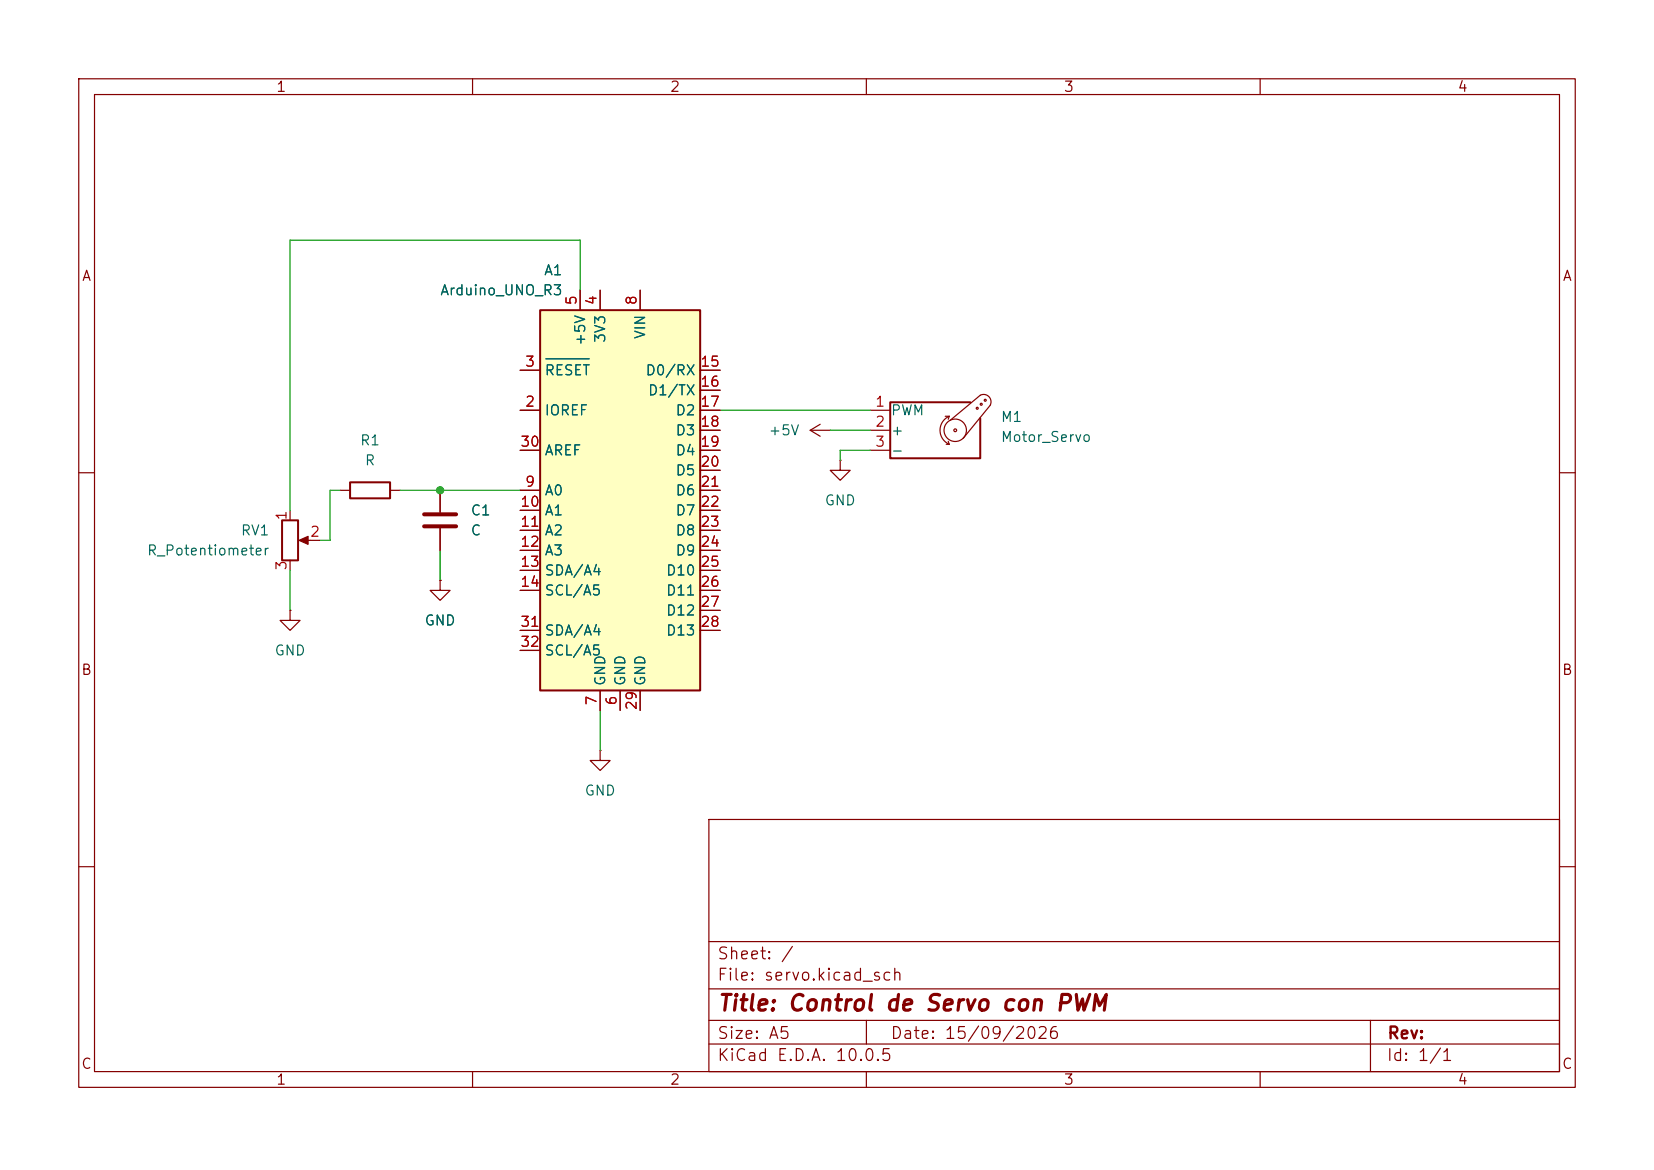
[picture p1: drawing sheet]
(kicad_sch
 (version 20260306)
 (generator "eeschema")
 (generator_version "10.0")
 (paper "A5")
 (title_block
  (title "Control de Servo con PWM")
  (date "15/09/2026"))
 (lib_symbols
  (symbol "Device:C"
   (pin_numbers (hide yes))
   (pin_names
    (offset 0.254)) (exclude_from_sim no) (in_bom yes) (on_board yes)
   (in_pos_files yes)
   (duplicate_pin_numbers_are_jumpers no)
   (property "Reference" "C" (at 0.635 2.54 0) (show_name no) (do_not_autoplace no) (effects (font (size 1.27 1.27)) (justify left)))
   (property "Value" "C" (at 0.635 -2.54 0) (show_name no) (do_not_autoplace no) (effects (font (size 1.27 1.27)) (justify left)))
   (property "Footprint" "" (at 0.9652 -3.81 0) (show_name no) (do_not_autoplace no) (hide yes) (effects (font (size 1.27 1.27))))
   (property "Datasheet" "" (at 0 0 0) (show_name no) (do_not_autoplace no) (hide yes) (effects (font (size 1.27 1.27))))
   (property "Description" "Unpolarized capacitor" (at 0 0 0) (show_name no) (do_not_autoplace no) (hide yes) (effects (font (size 1.27 1.27))))
   (symbol "C_0_1"
    (polyline (pts (xy -2.032 0.762) (xy 2.032 0.762)) (stroke (width 0.508) (type default)) (fill (type none)))
    (polyline (pts (xy -2.032 -0.762) (xy 2.032 -0.762)) (stroke (width 0.508) (type default)) (fill (type none))))
   (symbol "C_1_1"
    (pin passive line (at 0 3.81 270) (length 2.794) (name "" (effects (font (size 1.27 1.27)))) (number "1" (effects (font (size 1.27 1.27)))))
    (pin passive line (at 0 -3.81 90) (length 2.794) (name "" (effects (font (size 1.27 1.27)))) (number "2" (effects (font (size 1.27 1.27))))))
   (embedded_fonts no))
  (symbol "Device:R"
   (pin_numbers (hide yes))
   (pin_names
    (offset 0)) (exclude_from_sim no) (in_bom yes) (on_board yes)
   (in_pos_files yes)
   (duplicate_pin_numbers_are_jumpers no)
   (property "Reference" "R" (at 2.032 0 90) (show_name no) (do_not_autoplace no) (effects (font (size 1.27 1.27))))
   (property "Value" "R" (at 0 0 90) (show_name no) (do_not_autoplace no) (effects (font (size 1.27 1.27))))
   (property "Footprint" "" (at -1.778 0 90) (show_name no) (do_not_autoplace no) (hide yes) (effects (font (size 1.27 1.27))))
   (property "Datasheet" "" (at 0 0 0) (show_name no) (do_not_autoplace no) (hide yes) (effects (font (size 1.27 1.27))))
   (property "Description" "Resistor" (at 0 0 0) (show_name no) (do_not_autoplace no) (hide yes) (effects (font (size 1.27 1.27))))
   (symbol "R_0_1"
    (rectangle (start -1.016 -2.54) (end 1.016 2.54) (stroke (width 0.254) (type default)) (fill (type none))))
   (symbol "R_1_1"
    (pin passive line (at 0 3.81 270) (length 1.27) (name "" (effects (font (size 1.27 1.27)))) (number "1" (effects (font (size 1.27 1.27)))))
    (pin passive line (at 0 -3.81 90) (length 1.27) (name "" (effects (font (size 1.27 1.27)))) (number "2" (effects (font (size 1.27 1.27))))))
   (embedded_fonts no))
  (symbol "Device:R_Potentiometer"
   (pin_names
    (offset 1.016) (hide yes)) (exclude_from_sim no) (in_bom yes) (on_board yes)
   (in_pos_files yes)
   (duplicate_pin_numbers_are_jumpers no)
   (property "Reference" "RV" (at -4.445 0 90) (show_name no) (do_not_autoplace no) (effects (font (size 1.27 1.27))))
   (property "Value" "R_Potentiometer" (at -2.54 0 90) (show_name no) (do_not_autoplace no) (effects (font (size 1.27 1.27))))
   (property "Footprint" "" (at 0 0 0) (show_name no) (do_not_autoplace no) (hide yes) (effects (font (size 1.27 1.27))))
   (property "Datasheet" "" (at 0 0 0) (show_name no) (do_not_autoplace no) (hide yes) (effects (font (size 1.27 1.27))))
   (property "Description" "Potentiometer" (at 0 0 0) (show_name no) (do_not_autoplace no) (hide yes) (effects (font (size 1.27 1.27))))
   (property "Sim.Device" "R" (at 0 0 0) (show_name no) (do_not_autoplace no) (hide yes) (effects (font (size 1.27 1.27))))
   (property "Sim.Type" "POT" (at 0 0 0) (show_name no) (do_not_autoplace no) (hide yes) (effects (font (size 1.27 1.27))))
   (property "Sim.Pins" "1=r0 2=wiper 3=r1" (at 0 0 0) (show_name no) (do_not_autoplace no) (hide yes) (effects (font (size 1.27 1.27))))
   (symbol "R_Potentiometer_0_1"
    (rectangle (start 1.016 2.54) (end -1.016 -2.54) (stroke (width 0.254) (type default)) (fill (type none)))
    (polyline (pts (xy 1.143 0) (xy 2.286 0.508) (xy 2.286 -0.508) (xy 1.143 0)) (stroke (width 0) (type default)) (fill (type outline)))
    (polyline (pts (xy 2.54 0) (xy 1.524 0)) (stroke (width 0) (type default)) (fill (type none))))
   (symbol "R_Potentiometer_1_1"
    (pin passive line (at 0 3.81 270) (length 1.27) (name "1" (effects (font (size 1.27 1.27)))) (number "1" (effects (font (size 1.27 1.27)))))
    (pin passive line (at 3.81 0 180) (length 1.27) (name "2" (effects (font (size 1.27 1.27)))) (number "2" (effects (font (size 1.27 1.27)))))
    (pin passive line (at 0 -3.81 90) (length 1.27) (name "3" (effects (font (size 1.27 1.27)))) (number "3" (effects (font (size 1.27 1.27))))))
   (embedded_fonts no))
  (symbol "MCU_Module:Arduino_UNO_R3" (exclude_from_sim no) (in_bom yes) (on_board yes)
   (in_pos_files yes)
   (duplicate_pin_numbers_are_jumpers no)
   (property "Reference" "A" (at -10.16 23.495 0) (show_name no) (do_not_autoplace no) (effects (font (size 1.27 1.27)) (justify left bottom)))
   (property "Value" "Arduino_UNO_R3" (at 5.08 -26.67 0) (show_name no) (do_not_autoplace no) (effects (font (size 1.27 1.27)) (justify left top)))
   (property "Footprint" "Module:Arduino_UNO_R3" (at 0 0 0) (show_name no) (do_not_autoplace no) (hide yes) (effects (font (size 1.27 1.27)
    (italic yes))))
   (property "Datasheet" "https://www.arduino.cc/en/Main/arduinoBoardUno" (at 0 0 0) (show_name no) (do_not_autoplace no) (hide yes) (effects (font (size 1.27 1.27))))
   (property "Description" "Arduino UNO Microcontroller Module, release 3" (at 0 0 0) (show_name no) (do_not_autoplace no) (hide yes) (effects (font (size 1.27 1.27))))
   (symbol "Arduino_UNO_R3_0_1"
    (rectangle (start -10.16 22.86) (end 10.16 -25.4) (stroke (width 0.254) (type default)) (fill (type background))))
   (symbol "Arduino_UNO_R3_1_1"
    (pin no_connect line (at -10.16 -20.32 0) (length 2.54) (hide yes) (name "NC" (effects (font (size 1.27 1.27)))) (number "1" (effects (font (size 1.27 1.27)))))
    (pin output line (at 12.7 10.16 180) (length 2.54) (name "IOREF" (effects (font (size 1.27 1.27)))) (number "2" (effects (font (size 1.27 1.27)))))
    (pin input line (at 12.7 15.24 180) (length 2.54) (name "~{RESET}" (effects (font (size 1.27 1.27)))) (number "3" (effects (font (size 1.27 1.27)))))
    (pin power_out line (at 2.54 25.4 270) (length 2.54) (name "3V3" (effects (font (size 1.27 1.27)))) (number "4" (effects (font (size 1.27 1.27)))))
    (pin power_out line (at 5.08 25.4 270) (length 2.54) (name "+5V" (effects (font (size 1.27 1.27)))) (number "5" (effects (font (size 1.27 1.27)))))
    (pin power_in line (at 0 -27.94 90) (length 2.54) (name "GND" (effects (font (size 1.27 1.27)))) (number "6" (effects (font (size 1.27 1.27)))))
    (pin power_in line (at 2.54 -27.94 90) (length 2.54) (name "GND" (effects (font (size 1.27 1.27)))) (number "7" (effects (font (size 1.27 1.27)))))
    (pin power_in line (at -2.54 25.4 270) (length 2.54) (name "VIN" (effects (font (size 1.27 1.27)))) (number "8" (effects (font (size 1.27 1.27)))))
    (pin bidirectional line (at 12.7 0 180) (length 2.54) (name "A0" (effects (font (size 1.27 1.27)))) (number "9" (effects (font (size 1.27 1.27)))))
    (pin bidirectional line (at 12.7 -2.54 180) (length 2.54) (name "A1" (effects (font (size 1.27 1.27)))) (number "10" (effects (font (size 1.27 1.27)))))
    (pin bidirectional line (at 12.7 -5.08 180) (length 2.54) (name "A2" (effects (font (size 1.27 1.27)))) (number "11" (effects (font (size 1.27 1.27)))))
    (pin bidirectional line (at 12.7 -7.62 180) (length 2.54) (name "A3" (effects (font (size 1.27 1.27)))) (number "12" (effects (font (size 1.27 1.27)))))
    (pin bidirectional line (at 12.7 -10.16 180) (length 2.54) (name "SDA/A4" (effects (font (size 1.27 1.27)))) (number "13" (effects (font (size 1.27 1.27)))))
    (pin bidirectional line (at 12.7 -12.7 180) (length 2.54) (name "SCL/A5" (effects (font (size 1.27 1.27)))) (number "14" (effects (font (size 1.27 1.27)))))
    (pin bidirectional line (at -12.7 15.24 0) (length 2.54) (name "D0/RX" (effects (font (size 1.27 1.27)))) (number "15" (effects (font (size 1.27 1.27)))))
    (pin bidirectional line (at -12.7 12.7 0) (length 2.54) (name "D1/TX" (effects (font (size 1.27 1.27)))) (number "16" (effects (font (size 1.27 1.27)))))
    (pin bidirectional line (at -12.7 10.16 0) (length 2.54) (name "D2" (effects (font (size 1.27 1.27)))) (number "17" (effects (font (size 1.27 1.27)))))
    (pin bidirectional line (at -12.7 7.62 0) (length 2.54) (name "D3" (effects (font (size 1.27 1.27)))) (number "18" (effects (font (size 1.27 1.27)))))
    (pin bidirectional line (at -12.7 5.08 0) (length 2.54) (name "D4" (effects (font (size 1.27 1.27)))) (number "19" (effects (font (size 1.27 1.27)))))
    (pin bidirectional line (at -12.7 2.54 0) (length 2.54) (name "D5" (effects (font (size 1.27 1.27)))) (number "20" (effects (font (size 1.27 1.27)))))
    (pin bidirectional line (at -12.7 0 0) (length 2.54) (name "D6" (effects (font (size 1.27 1.27)))) (number "21" (effects (font (size 1.27 1.27)))))
    (pin bidirectional line (at -12.7 -2.54 0) (length 2.54) (name "D7" (effects (font (size 1.27 1.27)))) (number "22" (effects (font (size 1.27 1.27)))))
    (pin bidirectional line (at -12.7 -5.08 0) (length 2.54) (name "D8" (effects (font (size 1.27 1.27)))) (number "23" (effects (font (size 1.27 1.27)))))
    (pin bidirectional line (at -12.7 -7.62 0) (length 2.54) (name "D9" (effects (font (size 1.27 1.27)))) (number "24" (effects (font (size 1.27 1.27)))))
    (pin bidirectional line (at -12.7 -10.16 0) (length 2.54) (name "D10" (effects (font (size 1.27 1.27)))) (number "25" (effects (font (size 1.27 1.27)))))
    (pin bidirectional line (at -12.7 -12.7 0) (length 2.54) (name "D11" (effects (font (size 1.27 1.27)))) (number "26" (effects (font (size 1.27 1.27)))))
    (pin bidirectional line (at -12.7 -15.24 0) (length 2.54) (name "D12" (effects (font (size 1.27 1.27)))) (number "27" (effects (font (size 1.27 1.27)))))
    (pin bidirectional line (at -12.7 -17.78 0) (length 2.54) (name "D13" (effects (font (size 1.27 1.27)))) (number "28" (effects (font (size 1.27 1.27)))))
    (pin power_in line (at -2.54 -27.94 90) (length 2.54) (name "GND" (effects (font (size 1.27 1.27)))) (number "29" (effects (font (size 1.27 1.27)))))
    (pin input line (at 12.7 5.08 180) (length 2.54) (name "AREF" (effects (font (size 1.27 1.27)))) (number "30" (effects (font (size 1.27 1.27)))))
    (pin bidirectional line (at 12.7 -17.78 180) (length 2.54) (name "SDA/A4" (effects (font (size 1.27 1.27)))) (number "31" (effects (font (size 1.27 1.27)))))
    (pin bidirectional line (at 12.7 -20.32 180) (length 2.54) (name "SCL/A5" (effects (font (size 1.27 1.27)))) (number "32" (effects (font (size 1.27 1.27))))))
   (embedded_fonts no))
  (symbol "Motor:Motor_Servo"
   (pin_names
    (offset 0.0254)) (exclude_from_sim no) (in_bom yes) (on_board yes)
   (in_pos_files yes)
   (duplicate_pin_numbers_are_jumpers no)
   (property "Reference" "M" (at -5.08 4.445 0) (show_name no) (do_not_autoplace no) (effects (font (size 1.27 1.27)) (justify left)))
   (property "Value" "Motor_Servo" (at -5.08 -4.064 0) (show_name no) (do_not_autoplace no) (effects (font (size 1.27 1.27)) (justify left top)))
   (property "Footprint" "" (at 0 -4.826 0) (show_name no) (do_not_autoplace no) (hide yes) (effects (font (size 1.27 1.27))))
   (property "Datasheet" "http://forums.parallax.com/uploads/attachments/46831/74481.png" (at 0 -4.826 0) (show_name no) (do_not_autoplace no) (hide yes) (effects (font (size 1.27 1.27))))
   (property "Description" "Servo Motor (Futaba, HiTec, JR connector)" (at 0 0 0) (show_name no) (do_not_autoplace no) (hide yes) (effects (font (size 1.27 1.27))))
   (symbol "Motor_Servo_0_1"
    (polyline (pts (xy 2.413 1.778) (xy 1.905 1.778)) (stroke (width 0) (type default)) (fill (type none)))
    (polyline (pts (xy 2.413 1.778) (xy 2.286 1.397)) (stroke (width 0) (type default)) (fill (type none)))
    (polyline (pts (xy 2.413 -1.778) (xy 2.032 -1.778)) (stroke (width 0) (type default)) (fill (type none)))
    (polyline (pts (xy 2.413 -1.778) (xy 2.286 -1.397)) (stroke (width 0) (type default)) (fill (type none)))
    (arc (start 2.413 -1.778) (mid 1.2406 0) (end 2.413 1.778) (stroke (width 0) (type default)) (fill (type none)))
    (circle (center 3.175 0) (radius 0.1778) (stroke (width 0) (type default)) (fill (type none)))
    (circle (center 3.175 0) (radius 1.4224) (stroke (width 0) (type default)) (fill (type none)))
    (polyline (pts (xy 5.08 3.556) (xy -5.08 3.556) (xy -5.08 -3.556) (xy 6.35 -3.556) (xy 6.35 1.524)) (stroke (width 0.254) (type default)) (fill (type none)))
    (circle (center 5.969 2.794) (radius 0.127) (stroke (width 0) (type default)) (fill (type none)))
    (polyline (pts (xy 6.35 4.445) (xy 2.54 1.27)) (stroke (width 0) (type default)) (fill (type none)))
    (circle (center 6.477 3.302) (radius 0.127) (stroke (width 0) (type default)) (fill (type none)))
    (arc (start 6.35 4.445) (mid 7.4487 4.2737) (end 7.62 3.175) (stroke (width 0) (type default)) (fill (type none)))
    (circle (center 6.985 3.81) (radius 0.127) (stroke (width 0) (type default)) (fill (type none)))
    (polyline (pts (xy 7.62 3.175) (xy 4.191 -1.016)) (stroke (width 0) (type default)) (fill (type none))))
   (symbol "Motor_Servo_1_1"
    (pin passive line (at -7.62 2.54 0) (length 2.54) (name "PWM" (effects (font (size 1.27 1.27)))) (number "1" (effects (font (size 1.27 1.27)))))
    (pin passive line (at -7.62 0 0) (length 2.54) (name "+" (effects (font (size 1.27 1.27)))) (number "2" (effects (font (size 1.27 1.27)))))
    (pin passive line (at -7.62 -2.54 0) (length 2.54) (name "-" (effects (font (size 1.27 1.27)))) (number "3" (effects (font (size 1.27 1.27))))))
   (embedded_fonts no))
  (symbol "power:+5V"
   (power global)
   (pin_numbers (hide yes))
   (pin_names
    (offset 0) (hide yes)) (exclude_from_sim no) (in_bom yes) (on_board yes)
   (in_pos_files yes)
   (duplicate_pin_numbers_are_jumpers no)
   (property "Reference" "#PWR" (at 0 -3.81 0) (show_name no) (do_not_autoplace no) (hide yes) (effects (font (size 1.27 1.27))))
   (property "Value" "+5V" (at 0 3.556 0) (show_name no) (do_not_autoplace no) (effects (font (size 1.27 1.27))))
   (property "Footprint" "" (at 0 0 0) (show_name no) (do_not_autoplace no) (hide yes) (effects (font (size 1.27 1.27))))
   (property "Datasheet" "" (at 0 0 0) (show_name no) (do_not_autoplace no) (hide yes) (effects (font (size 1.27 1.27))))
   (property "Description" "Power symbol creates a global label with name \"+5V\"" (at 0 0 0) (show_name no) (do_not_autoplace no) (hide yes) (effects (font (size 1.27 1.27))))
   (symbol "+5V_0_1"
    (polyline (pts (xy -0.762 1.27) (xy 0 2.54)) (stroke (width 0) (type default)) (fill (type none)))
    (polyline (pts (xy 0 2.54) (xy 0.762 1.27)) (stroke (width 0) (type default)) (fill (type none)))
    (polyline (pts (xy 0 0) (xy 0 2.54)) (stroke (width 0) (type default)) (fill (type none))))
   (symbol "+5V_1_1"
    (pin power_in line (at 0 0 90) (length 0) (name "" (effects (font (size 1.27 1.27)))) (number "1" (effects (font (size 1.27 1.27))))))
   (embedded_fonts no))
  (symbol "power:GND"
   (power global)
   (pin_numbers (hide yes))
   (pin_names
    (offset 0) (hide yes)) (exclude_from_sim no) (in_bom yes) (on_board yes)
   (in_pos_files yes)
   (duplicate_pin_numbers_are_jumpers no)
   (property "Reference" "#PWR" (at 0 -6.35 0) (show_name no) (do_not_autoplace no) (hide yes) (effects (font (size 1.27 1.27))))
   (property "Value" "GND" (at 0 -3.81 0) (show_name no) (do_not_autoplace no) (effects (font (size 1.27 1.27))))
   (property "Footprint" "" (at 0 0 0) (show_name no) (do_not_autoplace no) (hide yes) (effects (font (size 1.27 1.27))))
   (property "Datasheet" "" (at 0 0 0) (show_name no) (do_not_autoplace no) (hide yes) (effects (font (size 1.27 1.27))))
   (property "Description" "Power symbol creates a global label with name \"GND\" , ground" (at 0 0 0) (show_name no) (do_not_autoplace no) (hide yes) (effects (font (size 1.27 1.27))))
   (symbol "GND_0_1"
    (polyline (pts (xy 0 0) (xy 0 -1.27) (xy 1.27 -1.27) (xy 0 -2.54) (xy -1.27 -1.27) (xy 0 -1.27)) (stroke (width 0) (type default)) (fill (type none))))
   (symbol "GND_1_1"
    (pin power_in line (at 0 0 270) (length 0) (name "" (effects (font (size 1.27 1.27)))) (number "1" (effects (font (size 1.27 1.27))))))
   (embedded_fonts no)))
 (junction
  (at 55.88 62.23)
  (diameter 0)
  (color 0 0 0 0))
 (wire
  (pts (xy 106.68 57.15) (xy 110.49 57.15))
  (stroke (width 0) (type default)))
 (wire
  (pts (xy 55.88 69.85) (xy 55.88 73.66))
  (stroke (width 0) (type default)))
 (wire
  (pts (xy 41.91 62.23) (xy 43.18 62.23))
  (stroke (width 0) (type default)))
 (wire
  (pts (xy 106.68 58.42) (xy 106.68 57.15))
  (stroke (width 0) (type default)))
 (wire
  (pts (xy 105.41 54.61) (xy 110.49 54.61))
  (stroke (width 0) (type default)))
 (wire
  (pts (xy 91.44 52.07) (xy 110.49 52.07))
  (stroke (width 0) (type default)))
 (wire
  (pts (xy 73.66 36.83) (xy 73.66 30.48))
  (stroke (width 0) (type default)))
 (wire
  (pts (xy 73.66 30.48) (xy 36.83 30.48))
  (stroke (width 0) (type default)))
 (wire
  (pts (xy 36.83 30.48) (xy 36.83 64.77))
  (stroke (width 0) (type default)))
 (wire
  (pts (xy 55.88 62.23) (xy 66.04 62.23))
  (stroke (width 0) (type default)))
 (wire
  (pts (xy 36.83 72.39) (xy 36.83 77.47))
  (stroke (width 0) (type default)))
 (wire
  (pts (xy 41.91 68.58) (xy 41.91 62.23))
  (stroke (width 0) (type default)))
 (wire
  (pts (xy 40.64 68.58) (xy 41.91 68.58))
  (stroke (width 0) (type default)))
 (wire
  (pts (xy 50.8 62.23) (xy 55.88 62.23))
  (stroke (width 0) (type default)))
 (wire
  (pts (xy 76.2 90.17) (xy 76.2 95.25))
  (stroke (width 0) (type default)))
 (symbol
  (lib_id "Device:R")
  (at 46.99 62.23 90)
  (unit 1)
  (body_style 1)
  (exclude_from_sim no)
  (in_bom yes)
  (on_board yes)
  (in_pos_files yes)
  (dnp no)
  (fields_autoplaced yes)
  (property "Reference" "R1" (at 46.99 55.88 90) (show_name no) (do_not_autoplace no) (effects (font (size 1.27 1.27))))
  (property "Value" "R" (at 46.99 58.42 90) (show_name no) (do_not_autoplace no) (effects (font (size 1.27 1.27))))
  (property "Footprint" "" (at 46.99 64.008 90) (hide yes) (show_name no) (do_not_autoplace no) (effects (font (size 1.27 1.27))))
  (property "Datasheet" "" (at 46.99 62.23 0) (hide yes) (show_name no) (do_not_autoplace no) (effects (font (size 1.27 1.27))))
  (property "Description" "Resistor" (at 46.99 62.23 0) (hide yes) (show_name no) (do_not_autoplace no) (effects (font (size 1.27 1.27))))
  (pin "1")
  (pin "2"))
 (symbol
  (lib_id "power:+5V")
  (at 105.41 54.61 90)
  (unit 1)
  (body_style 1)
  (exclude_from_sim no)
  (in_bom yes)
  (on_board yes)
  (in_pos_files yes)
  (dnp no)
  (fields_autoplaced yes)
  (property "Reference" "#PWR04" (at 109.22 54.61 0) (hide yes) (show_name no) (do_not_autoplace no) (effects (font (size 1.27 1.27))))
  (property "Value" "+5V" (at 101.6 54.6099 90) (show_name no) (do_not_autoplace no) (effects (font (size 1.27 1.27)) (justify left)))
  (property "Footprint" "" (at 105.41 54.61 0) (hide yes) (show_name no) (do_not_autoplace no) (effects (font (size 1.27 1.27))))
  (property "Datasheet" "" (at 105.41 54.61 0) (hide yes) (show_name no) (do_not_autoplace no) (effects (font (size 1.27 1.27))))
  (property "Description" "Power symbol creates a global label with name \"+5V\"" (at 105.41 54.61 0) (hide yes) (show_name no) (do_not_autoplace no) (effects (font (size 1.27 1.27))))
  (pin "1"))
 (symbol
  (lib_id "power:GND")
  (at 55.88 73.66 0)
  (unit 1)
  (body_style 1)
  (exclude_from_sim no)
  (in_bom yes)
  (on_board yes)
  (in_pos_files yes)
  (dnp no)
  (fields_autoplaced yes)
  (property "Reference" "#PWR02" (at 55.88 80.01 0) (hide yes) (show_name no) (do_not_autoplace no) (effects (font (size 1.27 1.27))))
  (property "Value" "GND" (at 55.88 78.74 0) (show_name no) (do_not_autoplace no) (effects (font (size 1.27 1.27))))
  (property "Footprint" "" (at 55.88 73.66 0) (hide yes) (show_name no) (do_not_autoplace no) (effects (font (size 1.27 1.27))))
  (property "Datasheet" "" (at 55.88 73.66 0) (hide yes) (show_name no) (do_not_autoplace no) (effects (font (size 1.27 1.27))))
  (property "Description" "Power symbol creates a global label with name \"GND\" , ground" (at 55.88 73.66 0) (hide yes) (show_name no) (do_not_autoplace no) (effects (font (size 1.27 1.27))))
  (pin "1"))
 (symbol
  (lib_id "power:GND")
  (at 76.2 95.25 0)
  (unit 1)
  (body_style 1)
  (exclude_from_sim no)
  (in_bom yes)
  (on_board yes)
  (in_pos_files yes)
  (dnp no)
  (fields_autoplaced yes)
  (property "Reference" "#PWR05" (at 76.2 101.6 0) (hide yes) (show_name no) (do_not_autoplace no) (effects (font (size 1.27 1.27))))
  (property "Value" "GND" (at 76.2 100.33 0) (show_name no) (do_not_autoplace no) (effects (font (size 1.27 1.27))))
  (property "Footprint" "" (at 76.2 95.25 0) (hide yes) (show_name no) (do_not_autoplace no) (effects (font (size 1.27 1.27))))
  (property "Datasheet" "" (at 76.2 95.25 0) (hide yes) (show_name no) (do_not_autoplace no) (effects (font (size 1.27 1.27))))
  (property "Description" "Power symbol creates a global label with name \"GND\" , ground" (at 76.2 95.25 0) (hide yes) (show_name no) (do_not_autoplace no) (effects (font (size 1.27 1.27))))
  (pin "1"))
 (symbol
  (lib_id "power:GND")
  (at 106.68 58.42 0)
  (unit 1)
  (body_style 1)
  (exclude_from_sim no)
  (in_bom yes)
  (on_board yes)
  (in_pos_files yes)
  (dnp no)
  (fields_autoplaced yes)
  (property "Reference" "#PWR03" (at 106.68 64.77 0) (hide yes) (show_name no) (do_not_autoplace no) (effects (font (size 1.27 1.27))))
  (property "Value" "GND" (at 106.68 63.5 0) (show_name no) (do_not_autoplace no) (effects (font (size 1.27 1.27))))
  (property "Footprint" "" (at 106.68 58.42 0) (hide yes) (show_name no) (do_not_autoplace no) (effects (font (size 1.27 1.27))))
  (property "Datasheet" "" (at 106.68 58.42 0) (hide yes) (show_name no) (do_not_autoplace no) (effects (font (size 1.27 1.27))))
  (property "Description" "Power symbol creates a global label with name \"GND\" , ground" (at 106.68 58.42 0) (hide yes) (show_name no) (do_not_autoplace no) (effects (font (size 1.27 1.27))))
  (pin "1"))
 (symbol
  (lib_id "MCU_Module:Arduino_UNO_R3")
  (at 78.74 62.23 0)
  (mirror y)
  (unit 1)
  (body_style 1)
  (exclude_from_sim no)
  (in_bom yes)
  (on_board yes)
  (in_pos_files yes)
  (dnp no)
  (property "Reference" "A1" (at 71.5167 34.29 0) (show_name no) (do_not_autoplace no) (effects (font (size 1.27 1.27)) (justify left)))
  (property "Value" "Arduino_UNO_R3" (at 71.5167 36.83 0) (show_name no) (do_not_autoplace no) (effects (font (size 1.27 1.27)) (justify left)))
  (property "Footprint" "Module:Arduino_UNO_R3" (at 78.74 62.23 0) (hide yes) (show_name no) (do_not_autoplace no) (effects (font (size 1.27 1.27)
    (italic yes))))
  (property "Datasheet" "https://www.arduino.cc/en/Main/arduinoBoardUno" (at 78.74 62.23 0) (hide yes) (show_name no) (do_not_autoplace no) (effects (font (size 1.27 1.27))))
  (property "Description" "Arduino UNO Microcontroller Module, release 3" (at 78.74 62.23 0) (hide yes) (show_name no) (do_not_autoplace no) (effects (font (size 1.27 1.27))))
  (pin "7")
  (pin "8")
  (pin "3")
  (pin "12")
  (pin "1")
  (pin "2")
  (pin "5")
  (pin "6")
  (pin "4")
  (pin "9")
  (pin "10")
  (pin "11")
  (pin "31")
  (pin "27")
  (pin "30")
  (pin "15")
  (pin "16")
  (pin "19")
  (pin "22")
  (pin "23")
  (pin "17")
  (pin "24")
  (pin "13")
  (pin "29")
  (pin "21")
  (pin "14")
  (pin "20")
  (pin "18")
  (pin "25")
  (pin "26")
  (pin "28")
  (pin "32"))
 (symbol
  (lib_id "Device:C")
  (at 55.88 66.04 0)
  (unit 1)
  (body_style 1)
  (exclude_from_sim no)
  (in_bom yes)
  (on_board yes)
  (in_pos_files yes)
  (dnp no)
  (fields_autoplaced yes)
  (property "Reference" "C1" (at 59.69 64.7699 0) (show_name no) (do_not_autoplace no) (effects (font (size 1.27 1.27)) (justify left)))
  (property "Value" "C" (at 59.69 67.3099 0) (show_name no) (do_not_autoplace no) (effects (font (size 1.27 1.27)) (justify left)))
  (property "Footprint" "" (at 56.8452 69.85 0) (hide yes) (show_name no) (do_not_autoplace no) (effects (font (size 1.27 1.27))))
  (property "Datasheet" "" (at 55.88 66.04 0) (hide yes) (show_name no) (do_not_autoplace no) (effects (font (size 1.27 1.27))))
  (property "Description" "Unpolarized capacitor" (at 55.88 66.04 0) (hide yes) (show_name no) (do_not_autoplace no) (effects (font (size 1.27 1.27))))
  (pin "1")
  (pin "2"))
 (symbol
  (lib_id "Device:R_Potentiometer")
  (at 36.83 68.58 0)
  (unit 1)
  (body_style 1)
  (exclude_from_sim no)
  (in_bom yes)
  (on_board yes)
  (in_pos_files yes)
  (dnp no)
  (fields_autoplaced yes)
  (property "Reference" "RV1" (at 34.29 67.3099 0) (show_name no) (do_not_autoplace no) (effects (font (size 1.27 1.27)) (justify right)))
  (property "Value" "R_Potentiometer" (at 34.29 69.8499 0) (show_name no) (do_not_autoplace no) (effects (font (size 1.27 1.27)) (justify right)))
  (property "Footprint" "" (at 36.83 68.58 0) (hide yes) (show_name no) (do_not_autoplace no) (effects (font (size 1.27 1.27))))
  (property "Datasheet" "" (at 36.83 68.58 0) (hide yes) (show_name no) (do_not_autoplace no) (effects (font (size 1.27 1.27))))
  (property "Description" "Potentiometer" (at 36.83 68.58 0) (hide yes) (show_name no) (do_not_autoplace no) (effects (font (size 1.27 1.27))))
  (property "Sim.Device" "R" (at 36.83 68.58 0) (hide yes) (show_name no) (do_not_autoplace no) (effects (font (size 1.27 1.27))))
  (property "Sim.Type" "POT" (at 36.83 68.58 0) (hide yes) (show_name no) (do_not_autoplace no) (effects (font (size 1.27 1.27))))
  (property "Sim.Pins" "1=r0 2=wiper 3=r1" (at 36.83 68.58 0) (hide yes) (show_name no) (do_not_autoplace no) (effects (font (size 1.27 1.27))))
  (pin "2")
  (pin "3")
  (pin "1"))
 (symbol
  (lib_id "power:GND")
  (at 36.83 77.47 0)
  (unit 1)
  (body_style 1)
  (exclude_from_sim no)
  (in_bom yes)
  (on_board yes)
  (in_pos_files yes)
  (dnp no)
  (fields_autoplaced yes)
  (property "Reference" "#PWR01" (at 36.83 83.82 0) (hide yes) (show_name no) (do_not_autoplace no) (effects (font (size 1.27 1.27))))
  (property "Value" "GND" (at 36.83 82.55 0) (show_name no) (do_not_autoplace no) (effects (font (size 1.27 1.27))))
  (property "Footprint" "" (at 36.83 77.47 0) (hide yes) (show_name no) (do_not_autoplace no) (effects (font (size 1.27 1.27))))
  (property "Datasheet" "" (at 36.83 77.47 0) (hide yes) (show_name no) (do_not_autoplace no) (effects (font (size 1.27 1.27))))
  (property "Description" "Power symbol creates a global label with name \"GND\" , ground" (at 36.83 77.47 0) (hide yes) (show_name no) (do_not_autoplace no) (effects (font (size 1.27 1.27))))
  (pin "1"))
 (symbol
  (lib_id "Motor:Motor_Servo")
  (at 118.11 54.61 0)
  (unit 1)
  (body_style 1)
  (exclude_from_sim no)
  (in_bom yes)
  (on_board yes)
  (in_pos_files yes)
  (dnp no)
  (property "Reference" "M1" (at 127 52.9068 0) (show_name no) (do_not_autoplace no) (effects (font (size 1.27 1.27)) (justify left)))
  (property "Value" "Motor_Servo" (at 127 55.4468 0) (show_name no) (do_not_autoplace no) (effects (font (size 1.27 1.27)) (justify left)))
  (property "Footprint" "" (at 118.11 59.436 0) (hide yes) (show_name no) (do_not_autoplace no) (effects (font (size 1.27 1.27))))
  (property "Datasheet" "http://forums.parallax.com/uploads/attachments/46831/74481.png" (at 118.11 59.436 0) (hide yes) (show_name no) (do_not_autoplace no) (effects (font (size 1.27 1.27))))
  (property "Description" "Servo Motor (Futaba, HiTec, JR connector)" (at 118.11 54.61 0) (hide yes) (show_name no) (do_not_autoplace no) (effects (font (size 1.27 1.27))))
  (pin "2")
  (pin "1")
  (pin "3"))
 (sheet_instances
  (path ""
   (page "1")))
 (embedded_fonts no))
